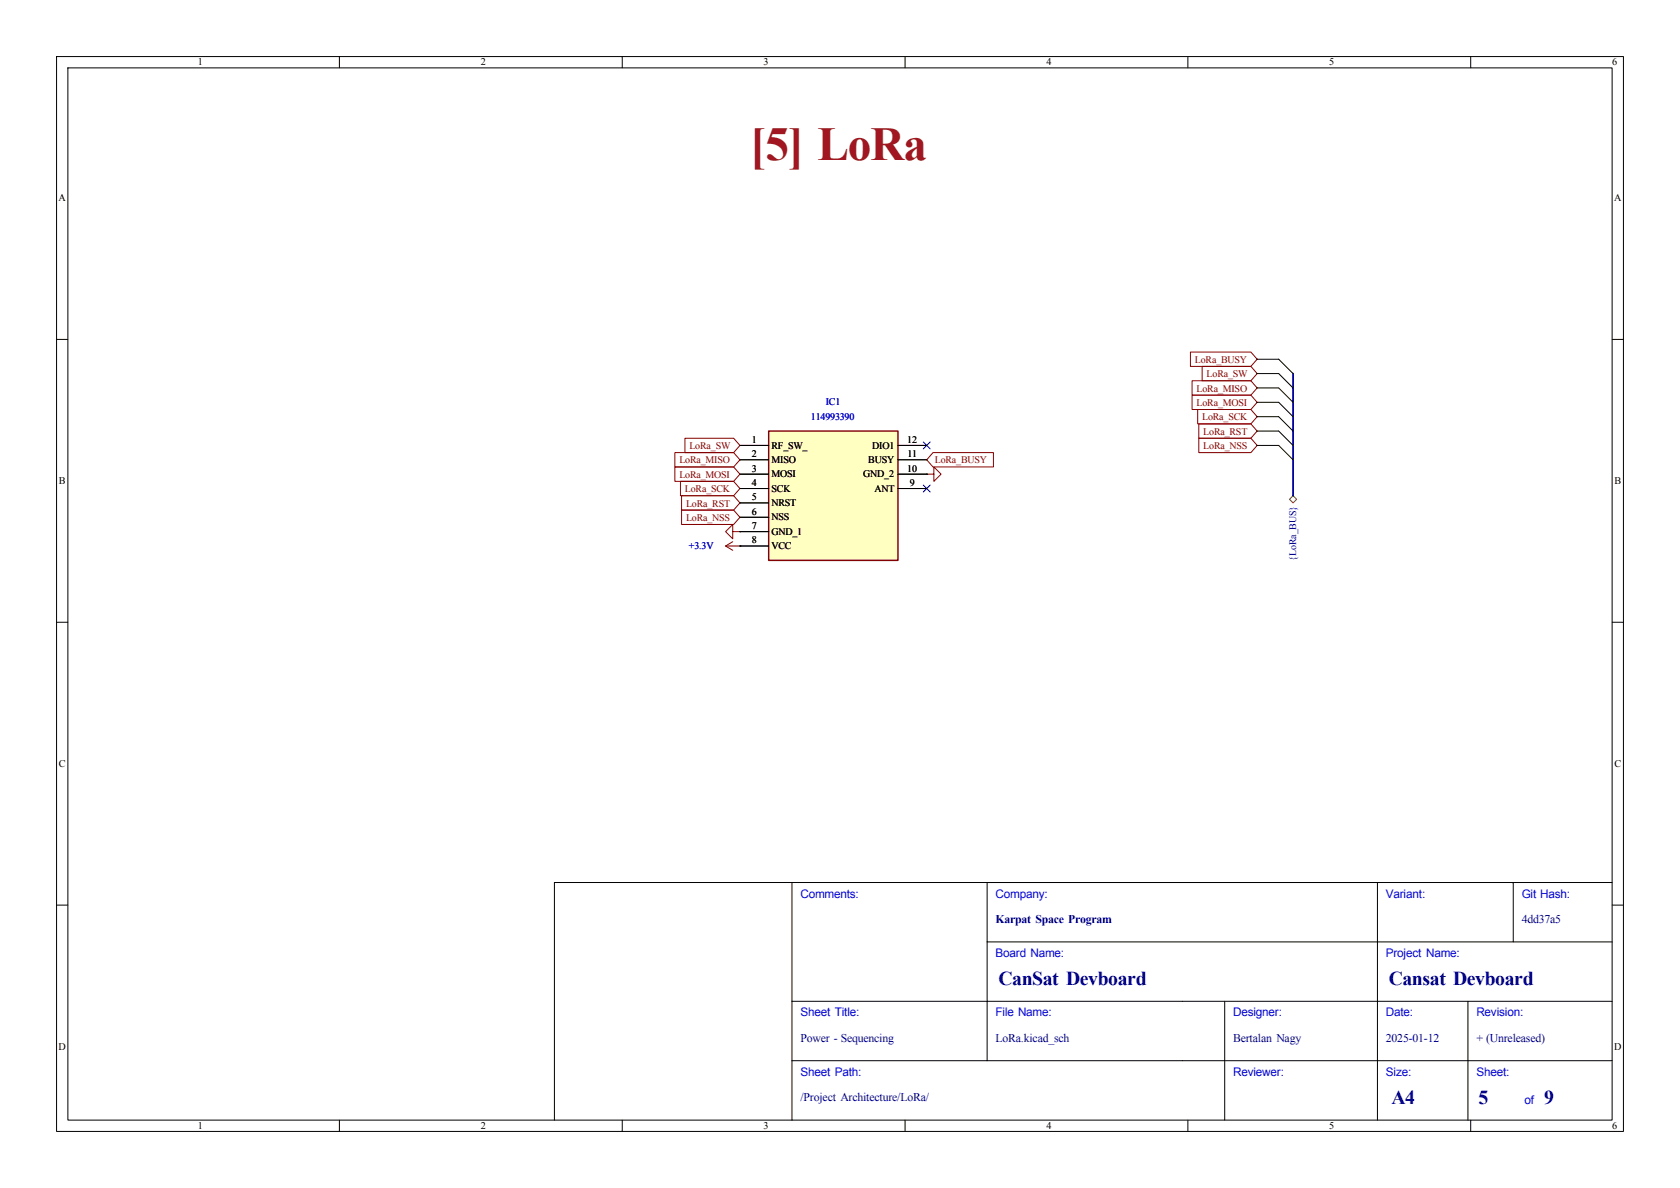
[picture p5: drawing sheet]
<svg xmlns="http://www.w3.org/2000/svg" width="297mm" height="210mm" viewBox="0 0 297 210" stroke-linecap="round" stroke-linejoin="round" font-family="sans-serif">
<g fill="none" stroke="#000" stroke-width=".18">
<path d="M10 10h277v190h-277zM12 12h273v186h-273zM60 10v2M110 10v2M160 10v2M210 10v2M260 10v2M10 60h2M285 60h2M130.8 96.5h.1M10 110h2M285 110h2"/>
<path d="M140 156v42M174.5 156v31.5M243.5 156v42M267.5 156v10.5M285 156h-187v42M10 160h2M140 177h145M174.5 166.5h110.5M216.5 177v21M259.5 177v21M285 160h2M60 198v2"/>
<path d="M110 198v2M140 187.5h145M160 198v2M210 198v2M260 198v2"/>
</g>
<path d="M128.3 96.5l1.2 .8M128.3 96.5h2.5M129.5 95.8l-1.2 .7" fill="none" stroke="#840000" stroke-width=".18"/>
<path d="M135.9 76.2h22.8v22.9h-22.8z" fill="#ffffc2"/>
<path d="M135.9 76.2h22.8v22.9h-22.8z" fill="none" stroke="#840000" stroke-width=".25"/>
<g fill="none" stroke="#000" stroke-width=".18">
<path d="M130.8 78.7h5.1M158.7 78.7h5.1M222.2 78.7h3.9l2.5 2.6M222.2 63.5h3.9l2.5 2.5M222.2 73.7h3.9l2.5 2.5M222.2 76.2h3.9l2.5 2.5M222.2 71.1h3.9l2.5 2.6M222.2 66h3.9l2.5 2.6M222.2 68.6h3.9l2.5 2.5M130.8 94h.1M130.8 96.5h.1M130.8 81.3h5.1"/>
<path d="M130.8 83.8h5.1M130.8 86.4h5.1M130.8 88.9h5.1M130.8 91.4h5.1M130.8 94h5.1M130.8 96.5h5.1M158.7 81.3h5.1M158.7 83.8h5.1M158.7 86.4h5.1M163.8 83.8h.1"/>
</g>
<g fill="none" stroke="#840000" stroke-width=".18">
<path d="M121.1 77.5h8.6l1.1 1.2-1.1 1.3h-8.6zM210.5 62.2h10.6l1.1 1.3-1.1 1.3h-10.6zM210.7 67.3h10.4l1.1 1.3-1.1 1.3h-10.4zM210.7 69.8h10.4l1.1 1.3-1.1 1.3h-10.4zM211.7 72.4h9.4l1.1 1.3-1.1 1.2h-9.4zM211.9 77.5h9.2l1.1 1.2-1.1 1.3h-9.2zM211.9 74.9h9.2l1.1 1.3-1.1 1.3h-9.2zM212.5 64.8h8.6l1.1 1.2-1.1 1.3h-8.6zM119.3 82.5h10.4l1.1 1.3-1.1 1.3h-10.4zM119.3 80h10.4l1.1 1.3-1.1 1.3h-10.4zM120.3 85.1h9.4l1.1 1.3-1.1 1.2h-9.4zM120.5 87.6h9.2l1.1 1.3-1.1 1.3h-9.2z"/>
<path d="M120.5 90.2h9.2l1.1 1.2-1.1 1.3h-9.2zM129.5 94v-1.3l-1.2 1.3 1.2 1.3v-1.3h1.3M163.8 83.8h1.3v-1.2l1.3 1.2-1.3 1.3v-1.3M164.9 80h10.7v2.6h-10.7l-1.1-1.3z"/>
</g>
<path d="M228 88.3l.6-.7 .6 .7-.6 .6z" fill="none" stroke="#725600" stroke-width=".18"/>
<path d="M228.6 66v21.6" fill="none" stroke="#000084" stroke-width=".3"/>
<path d="M163.2 78.1l1.2 1.2M164.4 78.1l-1.2 1.2M163.2 85.8l1.2 1.2M164.4 85.8l-1.2 1.2" fill="none" stroke="#000084" stroke-width=".18"/>
<text font-size="8.4" fill="#a21622" x="132.6" y="28.3">[5] LoRa</text>
<g font-size="3.5" fill="#00007f">
<text x="176.5" y="174.1">CanSat Devboard</text>
<text x="245.5" y="174.1">Cansat Devboard</text>
<text x="246" y="195.1">A4</text>
<text x="261.4" y="195.1">5</text>
<text x="273" y="195.1">9</text>
</g>
<g font-size="2.1" fill="#00f">
<text x="141.5" y="158.7">Comments:</text>
<text x="176" y="158.7">Company:</text>
<text x="245" y="158.7">Variant:</text>
<text x="269" y="158.7">Git Hash:</text>
<text x="176" y="169.2">Board Name:</text>
<text x="245" y="169.2">Project Name:</text>
<text x="141.5" y="179.7">Sheet Title:</text>
<text x="176" y="179.7">File Name:</text>
<text x="218" y="179.7">Designer:</text>
<text x="245" y="179.7">Date:</text>
<text x="261" y="179.7">Revision:</text>
<text x="141.5" y="190.2">Sheet Path:</text>
<text x="218" y="190.2">Reviewer:</text>
<text x="245" y="190.2">Size:</text>
<text x="261" y="190.2">Sheet:</text>
<text x="269.5" y="195.2">of</text>
</g>
<g font-size="2.1" fill="#00007f">
<text x="176" y="163.2">Karpat Space Program</text>
<text x="269" y="163.2">4dd37a5</text>
<text x="141.5" y="184.2">Power - Sequencing</text>
<text x="176" y="184.2">LoRa.kicad_sch</text>
<text x="218" y="184.2">Bertalan Nagy</text>
<text x="245" y="184.2">2025-01-12</text>
<text x="261" y="184.2">+ (Unreleased)</text>
<text x="141.5" y="194.7">/Project Architecture/LoRa/</text>
</g>
<g font-size="1.8">
<text x="35" y="11.6">1</text>
<text x="85" y="11.6">2</text>
<text x="135" y="11.6">3</text>
<text x="185" y="11.6">4</text>
<text x="235" y="11.6">5</text>
<text x="285" y="11.6">6</text>
<text x="10.3" y="35.6">A</text>
<text x="285.3" y="35.6">A</text>
<text x="132.9" y="78.3">1</text>
<text x="132.9" y="80.8">2</text>
<text x="132.9" y="83.4">3</text>
<text x="136.4" y="79.3">RF_SW_</text>
<text x="136.4" y="81.8">MISO</text>
<text x="153.5" y="81.8">BUSY</text>
<text x="154.2" y="79.3">DIO1</text>
<text x="160.4" y="83.4">10</text>
<text x="160.4" y="78.3">12</text>
<text x="160.4" y="80.8">11</text>
<text x="10.4" y="85.6">B</text>
<text x="132.9" y="85.9">4</text>
<text x="132.9" y="88.4">5</text>
<text x="136.4" y="84.4">MOSI</text>
<text x="136.4" y="86.9">SCK</text>
<text x="136.4" y="89.5">NRST</text>
<text x="152.6" y="84.4">GND_2</text>
<text x="154.6" y="86.9">ANT</text>
<text x="160.8" y="85.9">9</text>
<text x="285.4" y="85.6">B</text>
<text x="132.9" y="91">6</text>
<text x="132.9" y="93.5">7</text>
<text x="136.4" y="92">NSS</text>
<text x="136.4" y="94.5">GND_1</text>
<text x="132.9" y="96.1">8</text>
<text x="136.4" y="97.1">VCC</text>
<text x="10.4" y="135.6">C</text>
<text x="285.4" y="135.6">C</text>
<text x="10.3" y="185.6">D</text>
<text x="285.3" y="185.6">D</text>
<text x="35" y="199.6">1</text>
<text x="85" y="199.6">2</text>
<text x="135" y="199.6">3</text>
<text x="185" y="199.6">4</text>
<text x="235" y="199.6">5</text>
<text x="285" y="199.6">6</text>
</g>
<g font-size="1.8" fill="#840000">
<text x="211.2" y="64.1">LoRa_BUSY</text>
<text x="211.5" y="69.2">LoRa_MISO</text>
<text x="211.5" y="71.8">LoRa_MOSI</text>
<text x="213.3" y="66.7">LoRa_SW</text>
<text x="212.5" y="74.3">LoRa_SCK</text>
<text x="212.7" y="76.8">LoRa_RST</text>
<text x="120.1" y="81.9">LoRa_MISO</text>
<text x="121.9" y="79.4">LoRa_SW</text>
<text x="165.3" y="81.9">LoRa_BUSY</text>
<text x="212.7" y="79.4">LoRa_NSS</text>
<text x="120.1" y="84.5">LoRa_MOSI</text>
<text x="121.1" y="87">LoRa_SCK</text>
<text x="121.3" y="89.5">LoRa_RST</text>
<text x="121.3" y="92.1">LoRa_NSS</text>
</g>
<g font-size="1.8" fill="#0000c2">
<text x="146" y="71.7">IC1</text>
<text x="143.4" y="74.2">114993390</text>
<text x="121.8" y="97.1">+3.3V</text>
</g>
<text font-size="1.8" fill="#000084" x="229.2" y="99.1" transform="rotate(-90 229.2 99.1)">{LoRa_BUS}</text>
</svg>
